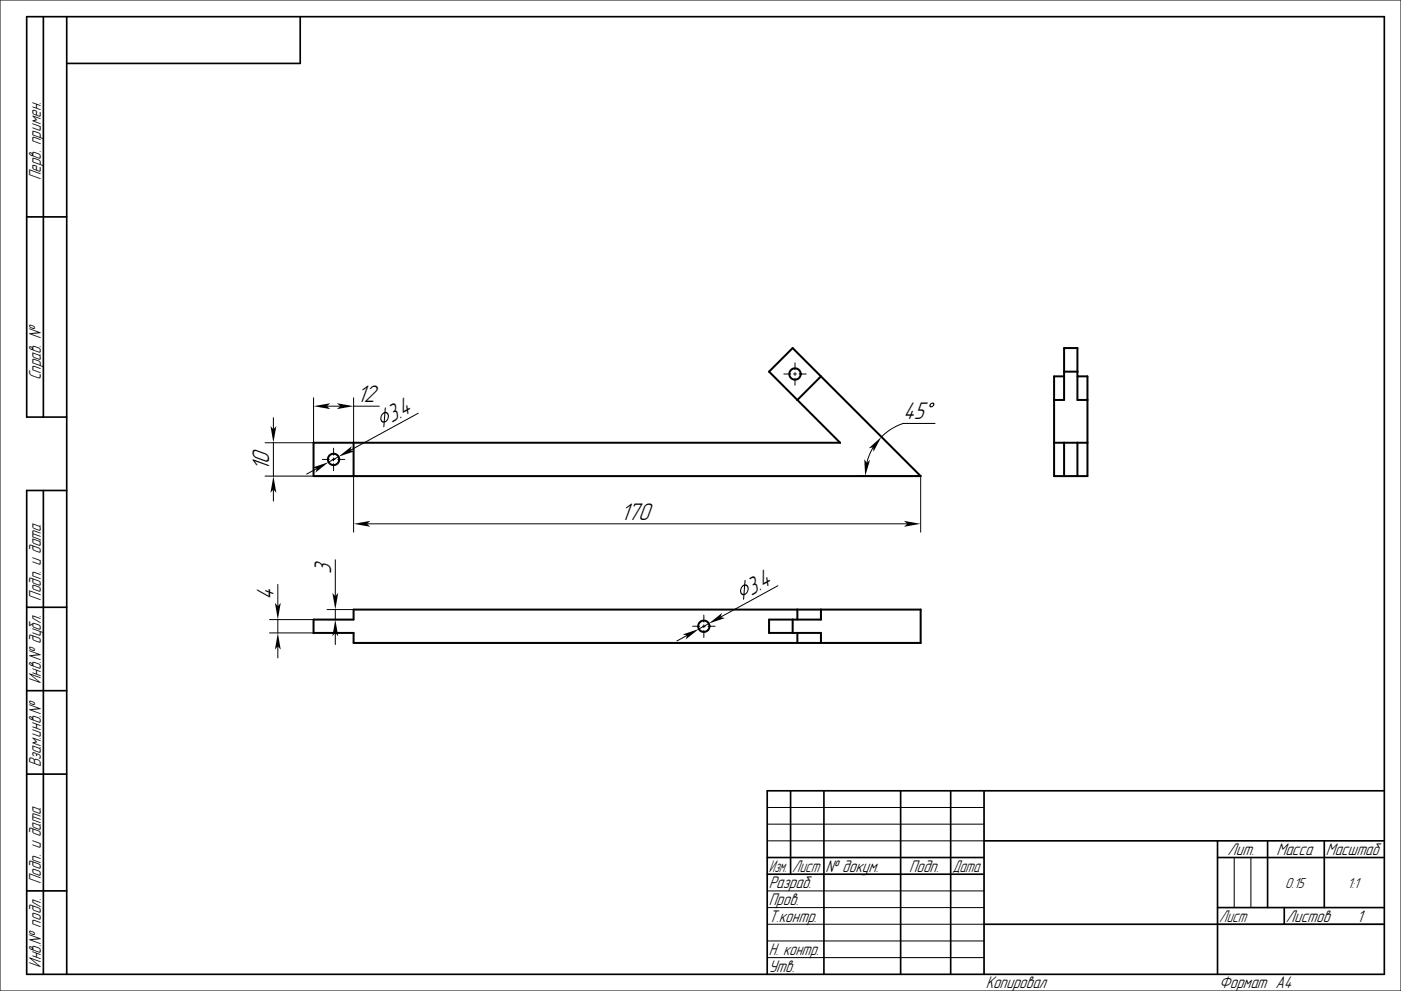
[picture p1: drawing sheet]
<svg xmlns="http://www.w3.org/2000/svg" width="420mm" height="297mm" viewBox="0 0 420 297" stroke-linecap="round" stroke-linejoin="round" font-family="sans-serif">
<g fill="none" stroke="#000" stroke-width=".3">
<path d="M0 0h420v297h-420zM94 119.2v13.5h-14.5M106 119.2v13.5M235 112.1h2.1M237.9 112.1h.9M238.3 108.7v2.1M238.3 111.7v.8M238.3 113.4v2.1M239.6 112.1h2.1M82 125.2v3.5M82 132.7v10M96.6 137.7h2.1"/>
<path d="M98 121.7h4M99.6 137.7h.8M100 134.3v2.1M100 137.3v.8M100 139v2.1M101.3 137.7h2.1M101.5 136.9l-3 1.6M106 121.7h7.7M125.4 123.9l-20.4 11.1M261.8 134.1l-1.1 2.1-.9 2.5M262.5 129.2l13.5 13.5M270.8 126.9a16.6 16.6 0 0 0-6.6 4"/>
<path d="M270.8 126.9h.1M270.8 126.9h9.5M79.5 142.7h14.5M82 146.7v3.5M95 140.4l-3.1 1.7M106 142.7v16.8M110 157h162M256.9 142.7h19.1M276 142.7v16.8M83.3 175.1v6.6M100.5 167.8v10.9M233.2 175.5l-17.2 9.5"/>
<path d="M80.8 185.7h13.2M80.8 189.7h13.2M83.3 185.7v4M83.3 193.7v3.5M98 185.7h8M98 182.7h8M100.5 182.7v3M100.5 189.7v3.5M206 190.4l-3.1 1.7M207.6 187.7h2.1M210.6 187.7h.8M211 184.3v2.1"/>
<path d="M211 187.3v.8M211 189v2.1M212.3 187.7h2.1M212.5 186.9l-3 1.6M230 252h65M230 242h65M230 247h65M370 257v15M375 257v15M230 277h65M230 267h65M230 272h65"/>
<path d="M365 277h50M230 282h65M230 287h65"/>
</g>
<g fill="none" stroke="#000" stroke-width=".5">
<path d="M13 5v120M20 5v287M90 5v14h-70M8 65h12M20 125h-12v-120h407v287h-407v-145h12M13 147v145M8 182h12M8 207h12M8 232h12M237 237v25M247 237v55M270 237v55"/>
<path d="M285 237v55M295 237v55M415 237h-185v55M230 257h65M295 252h120M365 257h50M365 252v40M380 252v20M397 252v20M8 267h12M230 262h65M295 277h120"/>
<path d="M365 272h50M385 272v5"/>
</g>
<g fill="none" stroke="#000" stroke-width=".6">
<path d="M246.1 112.8l-7.1 7.1M316 119.9h3v-15.6h4v15.6h3M319 112.8h-3v29.9h10v-29.9h-3M319 111.4h4M94 132.7h157.9l-21.3-21.3 7-7.1 38.4 38.4h-182zM106 132.7v10M316 132.7h10M319 132.7v10M323 132.7v10M94 185.7h12v-3h170v10h-170v-3h-12zM237.6 185.7v4M239 182.7v3"/>
<path d="M239 189.7v3M246.1 182.7v3h-15.5v4h15.5v3"/>
<circle cx="238.3" cy="112.1" r="1.7"/>
<circle cx="100" cy="137.7" r="1.7"/>
<circle cx="211" cy="187.7" r="1.7"/>
</g>
<g fill="#000">
<path d="M81.1 127.7l.9 1 .8-1-.8 5z" fill-rule="evenodd"/>
<path d="M94 121.7l5-.8-1 .8 1 .9z" fill-rule="evenodd"/>
<path d="M101 120.9l5 .8-5 .9 1-.9z" fill-rule="evenodd"/>
<path d="M101.5 136.9l4-3.2-.5 1.3 1.3 .3z" fill-rule="evenodd"/>
<path d="M115.4 122.2h.3l-.1 1.2 .7 .4 .3 1-.4 1.2-.9 .7-.1 1.2-.2 .1v-1.3l-.7-.4-.3-1 .4-1.1 .9-.7zM115.5 123.8l-.1 2.5 .6-.6 .3-.8-.2-.7zM114.8 124.1l-.4 .7-.1 .7 .3 .6 .4 .2 .2-2.4z" fill-rule="evenodd"/>
<path d="M259.1 137.6l.7 1.1 1-.9-1.4 4.9z" fill-rule="evenodd"/>
<path d="M260.5 134.3l3.7-3.4-2.4 4.5v-1.3z" fill-rule="evenodd"/>
<path d="M278.9 121l.9-.3 .3 .6-.5 .6-.7 .2-.3-.5zM279 121.4a.38 .38 0 0 0 .7 0 .38 .38 0 0 0-.7 0z" fill-rule="evenodd"/>
<path d="M82 142.7l.8 5-.8-1-.9 1z" fill-rule="evenodd"/>
<path d="M93.7 140.1l4.8-1.6-4 3.2 .5-1.3z" fill-rule="evenodd"/>
<path d="M106 157l5-.9-1 .9 1 .9z" fill-rule="evenodd"/>
<path d="M271 156.1l5 .9-5 .9 1-.9z" fill-rule="evenodd"/>
<path d="M99.6 177.7l.9 1 .9-1-.9 5z" fill-rule="evenodd"/>
<path d="M223.3 173.9h.2l-.1 1.2 .8 .4 .2 1-.4 1.2-.8 .7-.1 1.1-.2 .2v-1.3l-.8-.4-.2-1 .4-1.1 .8-.7zM223.4 175.5l-.2 2.4 .6-.5 .3-.8-.2-.8zM222.7 175.8l-.4 .7-.1 .7 .2 .6 .5 .2 .2-2.4z" fill-rule="evenodd"/>
<path d="M82.4 180.7l.9 1 .9-1-.9 5z" fill-rule="evenodd"/>
<path d="M83.3 189.7l.9 5-.9-1-.9 1z" fill-rule="evenodd"/>
<path d="M100.5 185.7l.9 5-.9-1-.9 1z" fill-rule="evenodd"/>
<path d="M204.7 190.1l4.8-1.6-4 3.2 .5-1.3z" fill-rule="evenodd"/>
<path d="M212.5 186.9l4-3.2-.5 1.3 1.3 .2z" fill-rule="evenodd"/>
</g>
<g font-size="6.7">
<text x="107" y="120.5">12</text>
<text x="270.8" y="125.7">45</text>
<text x="117.3" y="126.8" transform="rotate(-29 117.3 126.8)">3.4</text>
<text x="80.7" y="141" transform="rotate(-90 80.7 141)">10</text>
<text x="186" y="155.7">170</text>
<text x="99.3" y="172" transform="rotate(-90 99.3 172)">3</text>
<text x="82" y="179.7" transform="rotate(-90 82 179.7)">4</text>
<text x="225.2" y="178.5" transform="rotate(-29 225.2 178.5)">3.4</text>
</g>
<g font-size="4.7">
<text x="12.2" y="54" transform="rotate(-90 12.2 54)">Перв. примен.</text>
<text x="12.2" y="114" transform="rotate(-90 12.2 114)">Справ. №</text>
<text x="12.2" y="180" transform="rotate(-90 12.2 180)">Подп. и дата</text>
<text x="12.2" y="205" transform="rotate(-90 12.2 205)">Инв.№ дубл.</text>
<text x="12.2" y="230" transform="rotate(-90 12.2 230)">Взам.инв.№</text>
<text x="368" y="256.2">Лит.</text>
<text x="382.7" y="256.2">Масса</text>
<text x="397.5" y="256.2">Масштаб</text>
<text x="230.5" y="261.3">Изм.</text>
<text x="237.5" y="261.3">Лист</text>
<text x="247.5" y="261.3">№ докум.</text>
<text x="272.5" y="261.3">Подп.</text>
<text x="285.5" y="261.3">Дата</text>
<text x="12.2" y="265" transform="rotate(-90 12.2 265)">Подп. и дата</text>
<text x="230.5" y="266.3">Разраб.</text>
<text x="230.5" y="271.3">Пров.</text>
<text x="230.5" y="276.3">Т.контр.</text>
<text x="365.5" y="276.2">Лист</text>
<text x="385.5" y="276.2">Листов</text>
<text x="406.8" y="276.3">1</text>
<text x="230.5" y="286.3">Н. контр.</text>
<text x="12.2" y="290" transform="rotate(-90 12.2 290)">Инв.№ подл.</text>
<text x="230.5" y="291.3">Утв.</text>
<text x="295.5" y="296.3">Копировал</text>
<text x="365.5" y="296.3">Формат A4</text>
</g>
<g font-size="4">
<text x="385.3" y="266">0.15</text>
<text x="404" y="266">1:1</text>
</g>
</svg>
